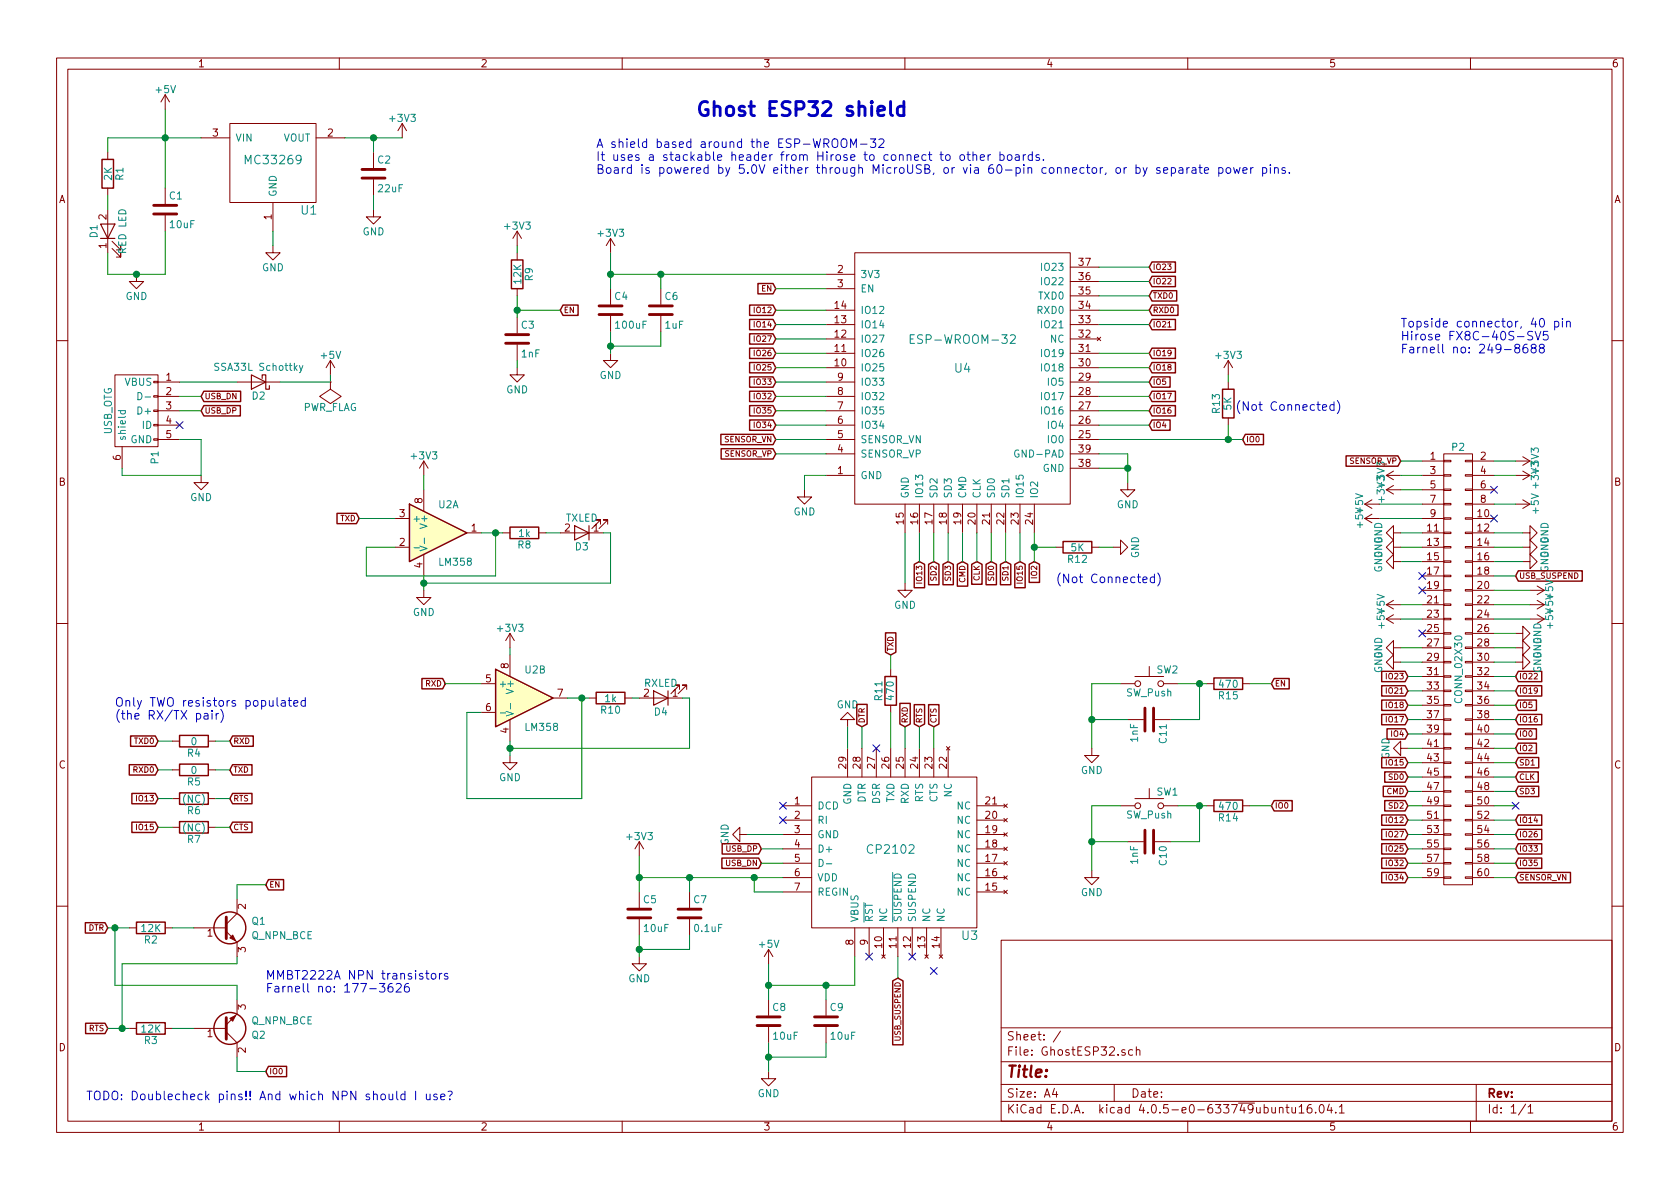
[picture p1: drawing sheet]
EESchema Schematic File Version 2
LIBS:power
LIBS:device
LIBS:transistors
LIBS:conn
LIBS:linear
LIBS:regul
LIBS:74xx
LIBS:cmos4000
LIBS:adc-dac
LIBS:memory
LIBS:xilinx
LIBS:microcontrollers
LIBS:dsp
LIBS:microchip
LIBS:analog_switches
LIBS:motorola
LIBS:texas
LIBS:intel
LIBS:audio
LIBS:interface
LIBS:digital-audio
LIBS:philips
LIBS:display
LIBS:cypress
LIBS:siliconi
LIBS:opto
LIBS:atmel
LIBS:contrib
LIBS:valves
LIBS:NorBot
LIBS:switches
LIBS:GhostESP32-cache
EELAYER 25 0
EELAYER END
$Descr A4 11693 8268
encoding utf-8
Sheet 1 1
Title ""
Date ""
Rev ""
Comp ""
Comment1 ""
Comment2 ""
Comment3 ""
Comment4 ""
$EndDescr
Text Notes 4850 800  0    98   ~ 20
Ghost ESP32 shield
$Comp
L ESP-WROOM-32 U4
U 1 1
P 6700 2550
F 0 "U4" H 6700 2550 60  0000 C CNN
F 1 "ESP-WROOM-32" H 6700 2750 60  0000 C CNN
F 2 "NorBotKiCadFootprints:ESP32-WROOM" H 6500 2700 60  0001 C CNN
F 3 "" H 6500 2700 60  0001 C CNN
	1    6700 2550
	1    0    0    -1  
$EndComp
Text Notes 4150 1200 0    60   ~ 0
A shield based around the ESP-WROOM-32\nIt uses a stackable header from Hirose to connect to other boards.\nBoard is powered by 5.0V either through MicroUSB, or via 60-pin connector, or by separate power pins.
$Comp
L USB_OTG P1
U 1 1
P 950 2850
F 0 "P1" H 1275 2725 50  0000 C CNN
F 1 "USB_OTG" H 950 3050 50  0000 C CNN
F 2 "Connectors:USB_Micro-B" V 900 2750 50  0001 C CNN
F 3 "" V 900 2750 50  0000 C CNN
	1    950  2850
	0    -1   1    0   
$EndComp
$Comp
L LED D4
U 1 1
P 4600 4850
F 0 "D4" H 4600 4950 50  0000 C CNN
F 1 "RXLED" H 4600 4750 50  0000 C CNN
F 2 "LEDs:LED_0603" H 4600 4850 50  0001 C CNN
F 3 "" H 4600 4850 50  0000 C CNN
	1    4600 4850
	-1   0    0    1   
$EndComp
$Comp
L LED D3
U 1 1
P 4050 3700
F 0 "D3" H 4050 3800 50  0000 C CNN
F 1 "TXLED" H 4050 3600 50  0000 C CNN
F 2 "LEDs:LED_0603" H 4050 3700 50  0001 C CNN
F 3 "" H 4050 3700 50  0000 C CNN
	1    4050 3700
	-1   0    0    1   
$EndComp
$Comp
L CP2102 U3
U 1 1
P 6200 5900
F 0 "U3" H 6750 5300 60  0000 C CNN
F 1 "CP2102" H 6200 5900 60  0000 C CNN
F 2 "Housings_DFN_QFN:QFN-28-1EP_5x5mm_Pitch0.5mm" H 6250 5900 60  0001 C CNN
F 3 "" H 6250 5900 60  0001 C CNN
	1    6200 5900
	1    0    0    -1  
$EndComp
$Comp
L SW_Push SW1
U 1 1
P 8000 5600
F 0 "SW1" H 8050 5700 50  0000 L CNN
F 1 "SW_Push" H 8000 5540 50  0000 C CNN
F 2 "Buttons_Switches_SMD:SW_SPST_EVQP2" H 8000 5800 50  0001 C CNN
F 3 "" H 8000 5800 50  0000 C CNN
	1    8000 5600
	1    0    0    -1  
$EndComp
$Comp
L +5V #PWR01
U 1 1
P 9750 4300
F 0 "#PWR01" H 9750 4150 50  0001 C CNN
F 1 "+5V" H 9750 4440 50  0000 C CNN
F 2 "" H 9750 4300 50  0000 C CNN
F 3 "" H 9750 4300 50  0000 C CNN
	1    9750 4300
	0    -1   1    0   
$EndComp
Text Notes 9750 2450 0    60   ~ 0
Topside connector, 40 pin\nHirose FX8C-40S-SV5\nFarnell no: 249-8688
$Comp
L +3V3 #PWR02
U 1 1
P 9750 3300
F 0 "#PWR02" H 9750 3150 50  0001 C CNN
F 1 "+3V3" H 9750 3440 50  0000 C CNN
F 2 "" H 9750 3300 50  0000 C CNN
F 3 "" H 9750 3300 50  0000 C CNN
	1    9750 3300
	0    -1   -1   0   
$EndComp
$Comp
L +3V3 #PWR03
U 1 1
P 10550 3200
F 0 "#PWR03" H 10550 3050 50  0001 C CNN
F 1 "+3V3" H 10550 3340 50  0000 C CNN
F 2 "" H 10550 3200 50  0000 C CNN
F 3 "" H 10550 3200 50  0000 C CNN
	1    10550 3200
	0    1    1    0   
$EndComp
$Comp
L +5V #PWR04
U 1 1
P 10650 4300
F 0 "#PWR04" H 10650 4150 50  0001 C CNN
F 1 "+5V" H 10650 4440 50  0000 C CNN
F 2 "" H 10650 4300 50  0000 C CNN
F 3 "" H 10650 4300 50  0000 C CNN
	1    10650 4300
	0    1    1    0   
$EndComp
$Comp
L GND #PWR05
U 1 1
P 9750 4500
F 0 "#PWR05" H 9750 4250 50  0001 C CNN
F 1 "GND" H 9750 4350 50  0000 C CNN
F 2 "" H 9750 4500 50  0000 C CNN
F 3 "" H 9750 4500 50  0000 C CNN
	1    9750 4500
	0    1    1    0   
$EndComp
$Comp
L GND #PWR06
U 1 1
P 9800 5200
F 0 "#PWR06" H 9800 4950 50  0001 C CNN
F 1 "GND" H 9800 5050 50  0000 C CNN
F 2 "" H 9800 5200 50  0000 C CNN
F 3 "" H 9800 5200 50  0000 C CNN
	1    9800 5200
	0    1    1    0   
$EndComp
$Comp
L GND #PWR07
U 1 1
P 10550 4400
F 0 "#PWR07" H 10550 4150 50  0001 C CNN
F 1 "GND" H 10550 4250 50  0000 C CNN
F 2 "" H 10550 4400 50  0000 C CNN
F 3 "" H 10550 4400 50  0000 C CNN
	1    10550 4400
	0    -1   -1   0   
$EndComp
$Comp
L GND #PWR08
U 1 1
P 9750 4600
F 0 "#PWR08" H 9750 4350 50  0001 C CNN
F 1 "GND" H 9750 4450 50  0000 C CNN
F 2 "" H 9750 4600 50  0000 C CNN
F 3 "" H 9750 4600 50  0000 C CNN
	1    9750 4600
	0    1    1    0   
$EndComp
$Comp
L GND #PWR09
U 1 1
P 10600 3800
F 0 "#PWR09" H 10600 3550 50  0001 C CNN
F 1 "GND" H 10600 3650 50  0000 C CNN
F 2 "" H 10600 3800 50  0000 C CNN
F 3 "" H 10600 3800 50  0000 C CNN
	1    10600 3800
	0    -1   -1   0   
$EndComp
$Comp
L GND #PWR010
U 1 1
P 9750 3800
F 0 "#PWR010" H 9750 3550 50  0001 C CNN
F 1 "GND" H 9750 3650 50  0000 C CNN
F 2 "" H 9750 3800 50  0000 C CNN
F 3 "" H 9750 3800 50  0000 C CNN
	1    9750 3800
	0    1    1    0   
$EndComp
Text GLabel 8000 1850 2    39   Input ~ 0
IO23
Text GLabel 9800 4700 0    39   Input ~ 0
IO23
$Comp
L GND #PWR011
U 1 1
P 5600 3400
F 0 "#PWR011" H 5600 3150 50  0001 C CNN
F 1 "GND" H 5600 3250 50  0000 C CNN
F 2 "" H 5600 3400 50  0000 C CNN
F 3 "" H 5600 3400 50  0000 C CNN
	1    5600 3400
	1    0    0    -1  
$EndComp
Text GLabel 8000 1950 2    39   Input ~ 0
IO22
Text GLabel 8000 2050 2    39   Input ~ 0
TXD0
Text GLabel 8000 2150 2    39   Input ~ 0
RXD0
Text GLabel 8000 2250 2    39   Input ~ 0
IO21
Text GLabel 8000 2450 2    39   Input ~ 0
IO19
Text GLabel 8000 2550 2    39   Input ~ 0
IO18
Text GLabel 8000 2650 2    39   Input ~ 0
IO5
Text GLabel 8000 2750 2    39   Input ~ 0
IO17
Text GLabel 8000 2850 2    39   Input ~ 0
IO16
Text GLabel 8000 2950 2    39   Input ~ 0
IO4
Text GLabel 8650 3050 2    39   Input ~ 0
IO0
$Comp
L GND #PWR012
U 1 1
P 7850 3350
F 0 "#PWR012" H 7850 3100 50  0001 C CNN
F 1 "GND" H 7850 3200 50  0000 C CNN
F 2 "" H 7850 3350 50  0000 C CNN
F 3 "" H 7850 3350 50  0000 C CNN
	1    7850 3350
	1    0    0    -1  
$EndComp
Text GLabel 5400 2150 0    39   Input ~ 0
IO12
Text GLabel 5400 2250 0    39   Input ~ 0
IO14
Text GLabel 5400 2350 0    39   Input ~ 0
IO27
Text GLabel 5400 2450 0    39   Input ~ 0
IO26
Text GLabel 5400 2550 0    39   Input ~ 0
IO25
Text GLabel 5400 2650 0    39   Input ~ 0
IO33
Text GLabel 5400 2750 0    39   Input ~ 0
IO32
Text GLabel 5400 2850 0    39   Input ~ 0
IO35
Text GLabel 5400 2950 0    39   Input ~ 0
IO34
Text GLabel 5400 3050 0    39   Input ~ 0
SENSOR_VN
Text GLabel 5400 3150 0    39   Input ~ 0
SENSOR_VP
Text GLabel 6400 3900 3    39   Input ~ 0
IO13
Text GLabel 6500 3900 3    39   Input ~ 0
SD2
Text GLabel 6600 3900 3    39   Input ~ 0
SD3
Text GLabel 6700 3900 3    39   Input ~ 0
CMD
Text GLabel 6800 3900 3    39   Input ~ 0
CLK
Text GLabel 6900 3900 3    39   Input ~ 0
SD0
Text GLabel 7000 3900 3    39   Input ~ 0
SD1
Text GLabel 7100 3900 3    39   Input ~ 0
IO15
Text GLabel 7200 3900 3    39   Input ~ 0
IO2
$Comp
L GND #PWR013
U 1 1
P 6300 4050
F 0 "#PWR013" H 6300 3800 50  0001 C CNN
F 1 "GND" H 6300 3900 50  0000 C CNN
F 2 "" H 6300 4050 50  0000 C CNN
F 3 "" H 6300 4050 50  0000 C CNN
	1    6300 4050
	1    0    0    -1  
$EndComp
$Comp
L R R12
U 1 1
P 7500 3800
F 0 "R12" V 7580 3800 50  0000 C CNN
F 1 "5K" V 7500 3800 50  0000 C CNN
F 2 "Resistors_SMD:R_0603" V 7430 3800 50  0001 C CNN
F 3 "" H 7500 3800 50  0000 C CNN
	1    7500 3800
	0    1    1    0   
$EndComp
$Comp
L GND #PWR014
U 1 1
P 7750 3800
F 0 "#PWR014" H 7750 3550 50  0001 C CNN
F 1 "GND" H 7750 3650 50  0000 C CNN
F 2 "" H 7750 3800 50  0000 C CNN
F 3 "" H 7750 3800 50  0000 C CNN
	1    7750 3800
	0    -1   -1   0   
$EndComp
$Comp
L R R13
U 1 1
P 8550 2800
F 0 "R13" V 8630 2800 50  0000 C CNN
F 1 "5K" V 8550 2800 50  0000 C CNN
F 2 "Resistors_SMD:R_0603" V 8480 2800 50  0001 C CNN
F 3 "" H 8550 2800 50  0000 C CNN
	1    8550 2800
	-1   0    0    1   
$EndComp
$Comp
L +3V3 #PWR015
U 1 1
P 8550 2600
F 0 "#PWR015" H 8550 2450 50  0001 C CNN
F 1 "+3V3" H 8550 2740 50  0000 C CNN
F 2 "" H 8550 2600 50  0000 C CNN
F 3 "" H 8550 2600 50  0000 C CNN
	1    8550 2600
	1    0    0    -1  
$EndComp
$Comp
L C C6
U 1 1
P 4600 2150
F 0 "C6" H 4625 2250 50  0000 L CNN
F 1 "1uF" H 4625 2050 50  0000 L CNN
F 2 "Capacitors_SMD:C_0603" H 4638 2000 50  0001 C CNN
F 3 "" H 4600 2150 50  0000 C CNN
	1    4600 2150
	1    0    0    -1  
$EndComp
$Comp
L C C4
U 1 1
P 4250 2150
F 0 "C4" H 4275 2250 50  0000 L CNN
F 1 "100uF" H 4275 2050 50  0000 L CNN
F 2 "Capacitors_SMD:C_0603" H 4288 2000 50  0001 C CNN
F 3 "" H 4250 2150 50  0000 C CNN
	1    4250 2150
	1    0    0    -1  
$EndComp
$Comp
L GND #PWR016
U 1 1
P 4250 2450
F 0 "#PWR016" H 4250 2200 50  0001 C CNN
F 1 "GND" H 4250 2300 50  0000 C CNN
F 2 "" H 4250 2450 50  0000 C CNN
F 3 "" H 4250 2450 50  0000 C CNN
	1    4250 2450
	1    0    0    -1  
$EndComp
$Comp
L +3V3 #PWR017
U 1 1
P 4250 1750
F 0 "#PWR017" H 4250 1600 50  0001 C CNN
F 1 "+3V3" H 4250 1890 50  0000 C CNN
F 2 "" H 4250 1750 50  0000 C CNN
F 3 "" H 4250 1750 50  0000 C CNN
	1    4250 1750
	1    0    0    -1  
$EndComp
Text GLabel 5400 2000 0    39   Input ~ 0
EN
Text GLabel 3900 2150 2    39   Input ~ 0
EN
$Comp
L R R9
U 1 1
P 3600 1900
F 0 "R9" V 3680 1900 50  0000 C CNN
F 1 "12K" V 3600 1900 50  0000 C CNN
F 2 "Resistors_SMD:R_0603" V 3530 1900 50  0001 C CNN
F 3 "" H 3600 1900 50  0000 C CNN
	1    3600 1900
	1    0    0    -1  
$EndComp
$Comp
L C C3
U 1 1
P 3600 2350
F 0 "C3" H 3625 2450 50  0000 L CNN
F 1 "1nF" H 3625 2250 50  0000 L CNN
F 2 "Capacitors_SMD:C_0603" H 3638 2200 50  0001 C CNN
F 3 "" H 3600 2350 50  0000 C CNN
	1    3600 2350
	1    0    0    -1  
$EndComp
$Comp
L +3V3 #PWR018
U 1 1
P 3600 1700
F 0 "#PWR018" H 3600 1550 50  0001 C CNN
F 1 "+3V3" H 3600 1840 50  0000 C CNN
F 2 "" H 3600 1700 50  0000 C CNN
F 3 "" H 3600 1700 50  0000 C CNN
	1    3600 1700
	1    0    0    -1  
$EndComp
$Comp
L GND #PWR019
U 1 1
P 3600 2550
F 0 "#PWR019" H 3600 2300 50  0001 C CNN
F 1 "GND" H 3600 2400 50  0000 C CNN
F 2 "" H 3600 2550 50  0000 C CNN
F 3 "" H 3600 2550 50  0000 C CNN
	1    3600 2550
	1    0    0    -1  
$EndComp
$Comp
L R R14
U 1 1
P 8550 5600
F 0 "R14" V 8630 5600 50  0000 C CNN
F 1 "470" V 8550 5600 50  0000 C CNN
F 2 "Resistors_SMD:R_0603" V 8480 5600 50  0001 C CNN
F 3 "" H 8550 5600 50  0000 C CNN
	1    8550 5600
	0    1    1    0   
$EndComp
Text GLabel 8850 5600 2    39   Input ~ 0
IO0
$Comp
L GND #PWR020
U 1 1
P 7600 6050
F 0 "#PWR020" H 7600 5800 50  0001 C CNN
F 1 "GND" H 7600 5900 50  0000 C CNN
F 2 "" H 7600 6050 50  0000 C CNN
F 3 "" H 7600 6050 50  0000 C CNN
	1    7600 6050
	1    0    0    -1  
$EndComp
$Comp
L C C10
U 1 1
P 8000 5850
F 0 "C10" H 8025 5950 50  0000 L CNN
F 1 "1nF" H 8025 5750 50  0000 L CNN
F 2 "Capacitors_SMD:C_0603" H 8038 5700 50  0001 C CNN
F 3 "" H 8000 5850 50  0000 C CNN
	1    8000 5850
	0    1    1    0   
$EndComp
$Comp
L SW_Push SW2
U 1 1
P 8000 4750
F 0 "SW2" H 8050 4850 50  0000 L CNN
F 1 "SW_Push" H 8000 4690 50  0000 C CNN
F 2 "Buttons_Switches_SMD:SW_SPST_EVQP2" H 8000 4950 50  0001 C CNN
F 3 "" H 8000 4950 50  0000 C CNN
	1    8000 4750
	1    0    0    -1  
$EndComp
$Comp
L R R15
U 1 1
P 8550 4750
F 0 "R15" V 8630 4750 50  0000 C CNN
F 1 "470" V 8550 4750 50  0000 C CNN
F 2 "Resistors_SMD:R_0603" V 8480 4750 50  0001 C CNN
F 3 "" H 8550 4750 50  0000 C CNN
	1    8550 4750
	0    1    1    0   
$EndComp
$Comp
L GND #PWR021
U 1 1
P 7600 5200
F 0 "#PWR021" H 7600 4950 50  0001 C CNN
F 1 "GND" H 7600 5050 50  0000 C CNN
F 2 "" H 7600 5200 50  0000 C CNN
F 3 "" H 7600 5200 50  0000 C CNN
	1    7600 5200
	1    0    0    -1  
$EndComp
$Comp
L C C11
U 1 1
P 8000 5000
F 0 "C11" H 8025 5100 50  0000 L CNN
F 1 "1nF" H 8025 4900 50  0000 L CNN
F 2 "Capacitors_SMD:C_0603" H 8038 4850 50  0001 C CNN
F 3 "" H 8000 5000 50  0000 C CNN
	1    8000 5000
	0    1    1    0   
$EndComp
Text GLabel 8850 4750 2    39   Input ~ 0
EN
$Comp
L GND #PWR022
U 1 1
P 5900 5050
F 0 "#PWR022" H 5900 4800 50  0001 C CNN
F 1 "GND" H 5900 4900 50  0000 C CNN
F 2 "" H 5900 5050 50  0000 C CNN
F 3 "" H 5900 5050 50  0000 C CNN
	1    5900 5050
	-1   0    0    1   
$EndComp
Text GLabel 6000 5050 1    39   Input ~ 0
DTR
$Comp
L R R11
U 1 1
P 6200 4800
F 0 "R11" V 6280 4800 50  0000 C CNN
F 1 "470" V 6200 4800 50  0000 C CNN
F 2 "Resistors_SMD:R_0603" V 6130 4800 50  0001 C CNN
F 3 "" H 6200 4800 50  0000 C CNN
	1    6200 4800
	-1   0    0    1   
$EndComp
Text GLabel 6200 4550 1    39   Input ~ 0
TXD
Text GLabel 6300 5050 1    39   Input ~ 0
RXD
Text GLabel 6400 5050 1    39   Input ~ 0
RTS
Text GLabel 6500 5050 1    39   Input ~ 0
CTS
$Comp
L GND #PWR023
U 1 1
P 5200 5800
F 0 "#PWR023" H 5200 5550 50  0001 C CNN
F 1 "GND" H 5200 5650 50  0000 C CNN
F 2 "" H 5200 5800 50  0000 C CNN
F 3 "" H 5200 5800 50  0000 C CNN
	1    5200 5800
	0    1    1    0   
$EndComp
Text GLabel 5300 5900 0    39   Input ~ 0
USB_DP
Text GLabel 5300 6000 0    39   Input ~ 0
USB_DN
$Comp
L C C7
U 1 1
P 4800 6350
F 0 "C7" H 4825 6450 50  0000 L CNN
F 1 "0.1uF" H 4825 6250 50  0000 L CNN
F 2 "Capacitors_SMD:C_0603" H 4838 6200 50  0001 C CNN
F 3 "" H 4800 6350 50  0000 C CNN
	1    4800 6350
	1    0    0    -1  
$EndComp
$Comp
L C C5
U 1 1
P 4450 6350
F 0 "C5" H 4475 6450 50  0000 L CNN
F 1 "10uF" H 4475 6250 50  0000 L CNN
F 2 "Capacitors_SMD:C_0603" H 4488 6200 50  0001 C CNN
F 3 "" H 4450 6350 50  0000 C CNN
	1    4450 6350
	1    0    0    -1  
$EndComp
$Comp
L GND #PWR024
U 1 1
P 4450 6650
F 0 "#PWR024" H 4450 6400 50  0001 C CNN
F 1 "GND" H 4450 6500 50  0000 C CNN
F 2 "" H 4450 6650 50  0000 C CNN
F 3 "" H 4450 6650 50  0000 C CNN
	1    4450 6650
	1    0    0    -1  
$EndComp
$Comp
L +3V3 #PWR025
U 1 1
P 4450 5950
F 0 "#PWR025" H 4450 5800 50  0001 C CNN
F 1 "+3V3" H 4450 6090 50  0000 C CNN
F 2 "" H 4450 5950 50  0000 C CNN
F 3 "" H 4450 5950 50  0000 C CNN
	1    4450 5950
	1    0    0    -1  
$EndComp
Wire Wire Line
	8000 1850 7650 1850
Wire Wire Line
	5750 3300 5600 3300
Wire Wire Line
	5600 3300 5600 3400
Wire Wire Line
	8000 1950 7650 1950
Wire Wire Line
	8000 2050 7650 2050
Wire Wire Line
	8000 2150 7650 2150
Wire Wire Line
	8000 2250 7650 2250
Wire Wire Line
	8000 2450 7650 2450
Wire Wire Line
	8000 2550 7650 2550
Wire Wire Line
	8000 2650 7650 2650
Wire Wire Line
	8000 2750 7650 2750
Wire Wire Line
	8000 2850 7650 2850
Wire Wire Line
	8000 2950 7650 2950
Wire Wire Line
	7650 3050 8650 3050
Wire Wire Line
	7850 3150 7850 3350
Wire Wire Line
	7850 3250 7650 3250
Wire Wire Line
	7650 3150 7850 3150
Connection ~ 7850 3250
Wire Wire Line
	5750 3150 5400 3150
Wire Wire Line
	5400 3050 5750 3050
Wire Wire Line
	5750 2950 5400 2950
Wire Wire Line
	5400 2850 5750 2850
Wire Wire Line
	5750 2750 5400 2750
Wire Wire Line
	5400 2650 5750 2650
Wire Wire Line
	5750 2550 5400 2550
Wire Wire Line
	5400 2450 5750 2450
Wire Wire Line
	5750 2350 5400 2350
Wire Wire Line
	5400 2250 5750 2250
Wire Wire Line
	5750 2150 5400 2150
Wire Wire Line
	6300 4050 6300 3700
Wire Wire Line
	6400 3700 6400 3900
Wire Wire Line
	6500 3900 6500 3700
Wire Wire Line
	6600 3700 6600 3900
Wire Wire Line
	6700 3900 6700 3700
Wire Wire Line
	6800 3700 6800 3900
Wire Wire Line
	6900 3900 6900 3700
Wire Wire Line
	7000 3700 7000 3900
Wire Wire Line
	7100 3900 7100 3700
Wire Wire Line
	7200 3700 7200 3900
Wire Wire Line
	7350 3800 7200 3800
Connection ~ 7200 3800
Wire Wire Line
	7750 3800 7650 3800
Wire Wire Line
	8550 2600 8550 2650
Wire Wire Line
	8550 2950 8550 3050
Connection ~ 8550 3050
Wire Wire Line
	4250 1900 5750 1900
Wire Wire Line
	4250 1750 4250 2000
Connection ~ 4250 1900
Wire Wire Line
	4600 2000 4600 1900
Connection ~ 4600 1900
Wire Wire Line
	4600 2300 4600 2400
Wire Wire Line
	4600 2400 4250 2400
Wire Wire Line
	4250 2300 4250 2450
Connection ~ 4250 2400
Wire Wire Line
	5750 2000 5400 2000
Wire Wire Line
	3900 2150 3600 2150
Wire Wire Line
	3600 2050 3600 2200
Connection ~ 3600 2150
Wire Wire Line
	3600 2550 3600 2500
Wire Wire Line
	3600 1750 3600 1700
Wire Wire Line
	8850 5600 8700 5600
Wire Wire Line
	8200 5600 8400 5600
Wire Wire Line
	7800 5600 7600 5600
Wire Wire Line
	7600 5600 7600 6050
Wire Wire Line
	7850 5850 7600 5850
Connection ~ 7600 5850
Wire Wire Line
	8150 5850 8350 5850
Wire Wire Line
	8350 5850 8350 5600
Connection ~ 8350 5600
Wire Wire Line
	8850 4750 8700 4750
Wire Wire Line
	8200 4750 8400 4750
Wire Wire Line
	7800 4750 7600 4750
Wire Wire Line
	7600 4750 7600 5200
Wire Wire Line
	7850 5000 7600 5000
Connection ~ 7600 5000
Wire Wire Line
	8150 5000 8350 5000
Wire Wire Line
	8350 5000 8350 4750
Connection ~ 8350 4750
Wire Wire Line
	5900 5200 5900 5050
Wire Wire Line
	6000 5050 6000 5200
Wire Wire Line
	6200 5200 6200 4950
Wire Wire Line
	6200 4650 6200 4550
Wire Wire Line
	6300 5050 6300 5200
Wire Wire Line
	6400 5200 6400 5050
Wire Wire Line
	6500 5050 6500 5200
Wire Wire Line
	5200 5800 5450 5800
Wire Wire Line
	5450 5900 5300 5900
Wire Wire Line
	5300 6000 5450 6000
Wire Wire Line
	4450 5950 4450 6200
Wire Wire Line
	4800 6200 4800 6100
Wire Wire Line
	4800 6500 4800 6600
Wire Wire Line
	4800 6600 4450 6600
Wire Wire Line
	4450 6500 4450 6650
Connection ~ 4450 6600
Wire Wire Line
	4450 6100 5450 6100
Connection ~ 4450 6100
Connection ~ 4800 6100
Wire Wire Line
	5450 6200 5250 6200
Wire Wire Line
	5250 6200 5250 6100
Connection ~ 5250 6100
$Comp
L C C8
U 1 1
P 5350 7100
F 0 "C8" H 5375 7200 50  0000 L CNN
F 1 "10uF" H 5375 7000 50  0000 L CNN
F 2 "Capacitors_SMD:C_0603" H 5388 6950 50  0001 C CNN
F 3 "" H 5350 7100 50  0000 C CNN
	1    5350 7100
	1    0    0    -1  
$EndComp
$Comp
L C C9
U 1 1
P 5750 7100
F 0 "C9" H 5775 7200 50  0000 L CNN
F 1 "10uF" H 5775 7000 50  0000 L CNN
F 2 "Capacitors_SMD:C_0603" H 5788 6950 50  0001 C CNN
F 3 "" H 5750 7100 50  0000 C CNN
	1    5750 7100
	1    0    0    -1  
$EndComp
$Comp
L GND #PWR026
U 1 1
P 5350 7450
F 0 "#PWR026" H 5350 7200 50  0001 C CNN
F 1 "GND" H 5350 7300 50  0000 C CNN
F 2 "" H 5350 7450 50  0000 C CNN
F 3 "" H 5350 7450 50  0000 C CNN
	1    5350 7450
	1    0    0    -1  
$EndComp
Wire Wire Line
	5950 6850 5950 6650
Wire Wire Line
	5350 6850 5950 6850
Wire Wire Line
	5350 6700 5350 6950
Connection ~ 5350 6850
Wire Wire Line
	5750 6850 5750 6950
Connection ~ 5750 6850
Wire Wire Line
	5750 7250 5750 7350
Wire Wire Line
	5750 7350 5350 7350
Wire Wire Line
	5350 7250 5350 7450
Connection ~ 5350 7350
NoConn ~ 6050 6650
NoConn ~ 6350 6650
$Comp
L Q_NPN_BCE Q1
U 1 1
P 1550 6450
F 0 "Q1" H 1750 6500 50  0000 L CNN
F 1 "Q_NPN_BCE" H 1750 6400 50  0000 L CNN
F 2 "TO_SOT_Packages_SMD:SOT-23" H 1750 6550 50  0001 C CNN
F 3 "" H 1550 6450 50  0000 C CNN
	1    1550 6450
	1    0    0    -1  
$EndComp
$Comp
L Q_NPN_BCE Q2
U 1 1
P 1550 7150
F 0 "Q2" H 1750 7200 50  0000 L CNN
F 1 "Q_NPN_BCE" H 1750 7100 50  0000 L CNN
F 2 "TO_SOT_Packages_SMD:SOT-23" H 1750 7250 50  0001 C CNN
F 3 "" H 1550 7150 50  0000 C CNN
	1    1550 7150
	1    0    0    1   
$EndComp
Text GLabel 750  6450 0    39   Input ~ 0
DTR
Text GLabel 750  7150 0    39   Input ~ 0
RTS
$Comp
L R R2
U 1 1
P 1050 6450
F 0 "R2" V 1130 6450 50  0000 C CNN
F 1 "12K" V 1050 6450 50  0000 C CNN
F 2 "Resistors_SMD:R_0603" V 980 6450 50  0001 C CNN
F 3 "" H 1050 6450 50  0000 C CNN
	1    1050 6450
	0    1    1    0   
$EndComp
$Comp
L R R3
U 1 1
P 1050 7150
F 0 "R3" V 1130 7150 50  0000 C CNN
F 1 "12K" V 1050 7150 50  0000 C CNN
F 2 "Resistors_SMD:R_0603" V 980 7150 50  0001 C CNN
F 3 "" H 1050 7150 50  0000 C CNN
	1    1050 7150
	0    1    1    0   
$EndComp
Text GLabel 1850 7450 2    39   Input ~ 0
IO0
Text GLabel 1850 6150 2    39   Input ~ 0
EN
Wire Wire Line
	1850 7450 1650 7450
Wire Wire Line
	1650 7450 1650 7350
Wire Wire Line
	1350 7150 1200 7150
Wire Wire Line
	750  7150 900  7150
Wire Wire Line
	1650 6650 1650 6700
Wire Wire Line
	1650 6700 850  6700
Wire Wire Line
	850  6700 850  7150
Connection ~ 850  7150
Wire Wire Line
	1650 6950 1650 6850
Wire Wire Line
	1650 6850 800  6850
Wire Wire Line
	800  6850 800  6450
Wire Wire Line
	750  6450 900  6450
Connection ~ 800  6450
Wire Wire Line
	1200 6450 1350 6450
Wire Wire Line
	1650 6250 1650 6150
Wire Wire Line
	1650 6150 1850 6150
Text Notes 600  7650 0    60   ~ 0
TODO: Doublecheck pins!! And which NPN should I use?
$Comp
L R R7
U 1 1
P 1350 5750
F 0 "R7" V 1430 5750 50  0000 C CNN
F 1 "(NC)" V 1350 5750 50  0000 C CNN
F 2 "Resistors_SMD:R_0603" V 1280 5750 50  0001 C CNN
F 3 "" H 1350 5750 50  0000 C CNN
	1    1350 5750
	0    1    1    0   
$EndComp
$Comp
L R R6
U 1 1
P 1350 5550
F 0 "R6" V 1430 5550 50  0000 C CNN
F 1 "(NC)" V 1350 5550 50  0000 C CNN
F 2 "Resistors_SMD:R_0603" V 1280 5550 50  0001 C CNN
F 3 "" H 1350 5550 50  0000 C CNN
	1    1350 5550
	0    1    1    0   
$EndComp
$Comp
L R R5
U 1 1
P 1350 5350
F 0 "R5" V 1430 5350 50  0000 C CNN
F 1 "0" V 1350 5350 50  0000 C CNN
F 2 "Resistors_SMD:R_0603" V 1280 5350 50  0001 C CNN
F 3 "" H 1350 5350 50  0000 C CNN
	1    1350 5350
	0    1    1    0   
$EndComp
$Comp
L R R4
U 1 1
P 1350 5150
F 0 "R4" V 1430 5150 50  0000 C CNN
F 1 "0" V 1350 5150 50  0000 C CNN
F 2 "Resistors_SMD:R_0603" V 1280 5150 50  0001 C CNN
F 3 "" H 1350 5150 50  0000 C CNN
	1    1350 5150
	0    1    1    0   
$EndComp
Text GLabel 1600 5150 2    39   Input ~ 0
RXD
Text GLabel 1600 5350 2    39   Input ~ 0
TXD
Text GLabel 1600 5550 2    39   Input ~ 0
RTS
Text GLabel 1600 5750 2    39   Input ~ 0
CTS
Text GLabel 1100 5150 0    39   Input ~ 0
TXD0
Text GLabel 1100 5350 0    39   Input ~ 0
RXD0
Text GLabel 1100 5550 0    39   Input ~ 0
IO13
Text GLabel 1100 5750 0    39   Input ~ 0
IO15
Wire Wire Line
	1600 5150 1500 5150
Wire Wire Line
	1500 5350 1600 5350
Wire Wire Line
	1600 5550 1500 5550
Wire Wire Line
	1500 5750 1600 5750
Wire Wire Line
	1200 5750 1100 5750
Wire Wire Line
	1100 5550 1200 5550
Wire Wire Line
	1200 5350 1100 5350
Wire Wire Line
	1100 5150 1200 5150
Text Notes 800  5000 0    60   ~ 0
Only TWO resistors populated\n(the RX/TX pair)
$Comp
L GND #PWR027
U 1 1
P 1400 3300
F 0 "#PWR027" H 1400 3050 50  0001 C CNN
F 1 "GND" H 1400 3150 50  0000 C CNN
F 2 "" H 1400 3300 50  0000 C CNN
F 3 "" H 1400 3300 50  0000 C CNN
	1    1400 3300
	1    0    0    -1  
$EndComp
Wire Wire Line
	1400 3300 850  3300
Wire Wire Line
	850  3300 850  3250
Wire Wire Line
	1250 3050 1400 3050
Wire Wire Line
	1400 3050 1400 3300
$Comp
L D_Schottky D2
U 1 1
P 1800 2650
F 0 "D2" H 1800 2750 50  0000 C CNN
F 1 "SSA33L Schottky" H 1800 2550 50  0000 C CNN
F 2 "Diodes_SMD:D_SMA_Standard" H 1800 2650 50  0001 C CNN
F 3 "" H 1800 2650 50  0000 C CNN
	1    1800 2650
	-1   0    0    1   
$EndComp
Wire Wire Line
	1650 2650 1250 2650
Wire Wire Line
	1950 2650 2300 2650
Text GLabel 1400 2850 2    39   Input ~ 0
USB_DP
Text GLabel 1400 2750 2    39   Input ~ 0
USB_DN
NoConn ~ 1250 2950
Wire Wire Line
	1400 2850 1250 2850
Wire Wire Line
	1250 2750 1400 2750
$Comp
L LED D1
U 1 1
P 750 1600
F 0 "D1" H 750 1700 50  0000 C CNN
F 1 "RED LED" H 750 1500 50  0000 C CNN
F 2 "LEDs:LED_0603" H 750 1600 50  0001 C CNN
F 3 "" H 750 1600 50  0000 C CNN
	1    750  1600
	0    -1   -1   0   
$EndComp
$Comp
L R R1
U 1 1
P 750 1200
F 0 "R1" V 830 1200 50  0000 C CNN
F 1 "2K" V 750 1200 50  0000 C CNN
F 2 "Resistors_SMD:R_0603" V 680 1200 50  0001 C CNN
F 3 "" H 750 1200 50  0000 C CNN
	1    750  1200
	1    0    0    -1  
$EndComp
$Comp
L C C1
U 1 1
P 1150 1450
F 0 "C1" H 1175 1550 50  0000 L CNN
F 1 "10uF" H 1175 1350 50  0000 L CNN
F 2 "Capacitors_SMD:C_0603" H 1188 1300 50  0001 C CNN
F 3 "" H 1150 1450 50  0000 C CNN
	1    1150 1450
	1    0    0    -1  
$EndComp
$Comp
L MC33269 U1
U 1 1
P 1900 1200
F 0 "U1" H 2150 950 60  0000 C CNN
F 1 "MC33269" H 1900 1300 60  0000 C CNN
F 2 "TO_SOT_Packages_SMD:TO-252-2Lead" H 1900 1200 60  0001 C CNN
F 3 "" H 1900 1200 60  0001 C CNN
	1    1900 1200
	1    0    0    -1  
$EndComp
Wire Wire Line
	750  950  1400 950 
$Comp
L GND #PWR028
U 1 1
P 950 1900
F 0 "#PWR028" H 950 1650 50  0001 C CNN
F 1 "GND" H 950 1750 50  0000 C CNN
F 2 "" H 950 1900 50  0000 C CNN
F 3 "" H 950 1900 50  0000 C CNN
	1    950  1900
	1    0    0    -1  
$EndComp
Wire Wire Line
	750  1050 750  950 
Wire Wire Line
	750  1450 750  1350
Wire Wire Line
	1150 750  1150 1300
Connection ~ 1150 950 
Wire Wire Line
	750  1750 750  1900
Wire Wire Line
	750  1900 1150 1900
Wire Wire Line
	1150 1900 1150 1600
Connection ~ 950  1900
$Comp
L GND #PWR029
U 1 1
P 1900 1700
F 0 "#PWR029" H 1900 1450 50  0001 C CNN
F 1 "GND" H 1900 1550 50  0000 C CNN
F 2 "" H 1900 1700 50  0000 C CNN
F 3 "" H 1900 1700 50  0000 C CNN
	1    1900 1700
	1    0    0    -1  
$EndComp
Wire Wire Line
	1900 1600 1900 1700
$Comp
L +3V3 #PWR030
U 1 1
P 2800 950
F 0 "#PWR030" H 2800 800 50  0001 C CNN
F 1 "+3V3" H 2800 1090 50  0000 C CNN
F 2 "" H 2800 950 50  0000 C CNN
F 3 "" H 2800 950 50  0000 C CNN
	1    2800 950 
	1    0    0    -1  
$EndComp
$Comp
L C C2
U 1 1
P 2600 1200
F 0 "C2" H 2625 1300 50  0000 L CNN
F 1 "22uF" H 2625 1100 50  0000 L CNN
F 2 "Capacitors_SMD:C_0603" H 2638 1050 50  0001 C CNN
F 3 "" H 2600 1200 50  0000 C CNN
	1    2600 1200
	1    0    0    -1  
$EndComp
$Comp
L GND #PWR031
U 1 1
P 2600 1450
F 0 "#PWR031" H 2600 1200 50  0001 C CNN
F 1 "GND" H 2600 1300 50  0000 C CNN
F 2 "" H 2600 1450 50  0000 C CNN
F 3 "" H 2600 1450 50  0000 C CNN
	1    2600 1450
	1    0    0    -1  
$EndComp
Wire Wire Line
	2400 950  2800 950 
Wire Wire Line
	2600 1050 2600 950 
Connection ~ 2600 950 
Wire Wire Line
	2600 1450 2600 1350
$Comp
L LM358 U2
U 1 1
P 3050 3700
F 0 "U2" H 3050 3900 50  0000 L CNN
F 1 "LM358" H 3050 3500 50  0000 L CNN
F 2 "Housings_SOIC:SOIC-8_3.9x4.9mm_Pitch1.27mm" H 3050 3700 50  0001 C CNN
F 3 "" H 3050 3700 50  0000 C CNN
	1    3050 3700
	1    0    0    -1  
$EndComp
$Comp
L R R8
U 1 1
P 3650 3700
F 0 "R8" V 3730 3700 50  0000 C CNN
F 1 "1k" V 3650 3700 50  0000 C CNN
F 2 "Resistors_SMD:R_0603" V 3580 3700 50  0001 C CNN
F 3 "" H 3650 3700 50  0000 C CNN
	1    3650 3700
	0    1    1    0   
$EndComp
$Comp
L R R10
U 1 1
P 4250 4850
F 0 "R10" V 4330 4850 50  0000 C CNN
F 1 "1k" V 4250 4850 50  0000 C CNN
F 2 "Resistors_SMD:R_0603" V 4180 4850 50  0001 C CNN
F 3 "" H 4250 4850 50  0000 C CNN
	1    4250 4850
	0    1    1    0   
$EndComp
$Comp
L LM358 U2
U 2 1
P 3650 4850
F 0 "U2" H 3650 5050 50  0000 L CNN
F 1 "LM358" H 3650 4650 50  0000 L CNN
F 2 "Housings_SOIC:SOIC-8_3.9x4.9mm_Pitch1.27mm" H 3650 4850 50  0001 C CNN
F 3 "" H 3650 4850 50  0000 C CNN
	2    3650 4850
	1    0    0    -1  
$EndComp
Text GLabel 3100 4750 0    39   Input ~ 0
RXD
Text GLabel 2500 3600 0    39   Input ~ 0
TXD
Wire Wire Line
	3350 4750 3100 4750
Wire Wire Line
	2750 3600 2500 3600
$Comp
L +3V3 #PWR032
U 1 1
P 2950 3300
F 0 "#PWR032" H 2950 3150 50  0001 C CNN
F 1 "+3V3" H 2950 3440 50  0000 C CNN
F 2 "" H 2950 3300 50  0000 C CNN
F 3 "" H 2950 3300 50  0000 C CNN
	1    2950 3300
	1    0    0    -1  
$EndComp
Wire Wire Line
	2950 3400 2950 3300
$Comp
L GND #PWR033
U 1 1
P 2950 4100
F 0 "#PWR033" H 2950 3850 50  0001 C CNN
F 1 "GND" H 2950 3950 50  0000 C CNN
F 2 "" H 2950 4100 50  0000 C CNN
F 3 "" H 2950 4100 50  0000 C CNN
	1    2950 4100
	1    0    0    -1  
$EndComp
Wire Wire Line
	2950 4000 2950 4100
$Comp
L +3V3 #PWR034
U 1 1
P 3550 4500
F 0 "#PWR034" H 3550 4350 50  0001 C CNN
F 1 "+3V3" H 3550 4640 50  0000 C CNN
F 2 "" H 3550 4500 50  0000 C CNN
F 3 "" H 3550 4500 50  0000 C CNN
	1    3550 4500
	1    0    0    -1  
$EndComp
$Comp
L GND #PWR035
U 1 1
P 3550 5250
F 0 "#PWR035" H 3550 5000 50  0001 C CNN
F 1 "GND" H 3550 5100 50  0000 C CNN
F 2 "" H 3550 5250 50  0000 C CNN
F 3 "" H 3550 5250 50  0000 C CNN
	1    3550 5250
	1    0    0    -1  
$EndComp
Wire Wire Line
	3550 4550 3550 4500
Wire Wire Line
	3550 5150 3550 5250
Wire Wire Line
	3950 4850 4100 4850
Wire Wire Line
	3350 3700 3500 3700
Wire Wire Line
	2750 3800 2550 3800
Wire Wire Line
	2550 3800 2550 4000
Wire Wire Line
	2550 4000 3450 4000
Wire Wire Line
	3450 4000 3450 3700
Connection ~ 3450 3700
Wire Wire Line
	4050 4850 4050 5550
Wire Wire Line
	3250 5550 3250 4950
Wire Wire Line
	3250 4950 3350 4950
Connection ~ 4050 4850
Wire Wire Line
	3550 5200 4800 5200
Connection ~ 3550 5200
Wire Wire Line
	4450 4850 4400 4850
Wire Wire Line
	3800 3700 3900 3700
Wire Wire Line
	2950 4050 4250 4050
Wire Wire Line
	4250 4050 4250 3700
Wire Wire Line
	4250 3700 4200 3700
Connection ~ 2950 4050
Text Notes 7350 4050 0    60   ~ 0
(Not Connected)
Text Notes 8600 2850 0    60   ~ 0
(Not Connected)
Text GLabel 10550 5100 2    39   Input ~ 0
IO0
Text GLabel 9800 5100 0    39   Input ~ 0
IO4
Text GLabel 10550 4900 2    39   Input ~ 0
IO5
Text GLabel 10550 5000 2    39   Input ~ 0
IO16
Text GLabel 9800 5000 0    39   Input ~ 0
IO17
Text GLabel 9800 4900 0    39   Input ~ 0
IO18
Text GLabel 10550 4800 2    39   Input ~ 0
IO19
Text GLabel 9800 4800 0    39   Input ~ 0
IO21
Text GLabel 10550 4700 2    39   Input ~ 0
IO22
Text GLabel 9800 5700 0    39   Input ~ 0
IO12
Text GLabel 10550 5700 2    39   Input ~ 0
IO14
Text GLabel 9800 5800 0    39   Input ~ 0
IO27
Text GLabel 10550 5800 2    39   Input ~ 0
IO26
Text GLabel 9800 5900 0    39   Input ~ 0
IO25
Text GLabel 10550 5900 2    39   Input ~ 0
IO33
Text GLabel 9800 6000 0    39   Input ~ 0
IO32
Text GLabel 10550 6000 2    39   Input ~ 0
IO35
Text GLabel 9800 6100 0    39   Input ~ 0
IO34
Text GLabel 10550 6100 2    39   Input ~ 0
SENSOR_VN
Text GLabel 9750 3200 0    39   Input ~ 0
SENSOR_VP
$Comp
L GND #PWR036
U 1 1
P 10600 3900
F 0 "#PWR036" H 10600 3650 50  0001 C CNN
F 1 "GND" H 10600 3750 50  0000 C CNN
F 2 "" H 10600 3900 50  0000 C CNN
F 3 "" H 10600 3900 50  0000 C CNN
	1    10600 3900
	0    -1   -1   0   
$EndComp
$Comp
L GND #PWR037
U 1 1
P 9750 3700
F 0 "#PWR037" H 9750 3450 50  0001 C CNN
F 1 "GND" H 9750 3550 50  0000 C CNN
F 2 "" H 9750 3700 50  0000 C CNN
F 3 "" H 9750 3700 50  0000 C CNN
	1    9750 3700
	0    1    1    0   
$EndComp
$Comp
L +5V #PWR038
U 1 1
P 1150 750
F 0 "#PWR038" H 1150 600 50  0001 C CNN
F 1 "+5V" H 1150 890 50  0000 C CNN
F 2 "" H 1150 750 50  0000 C CNN
F 3 "" H 1150 750 50  0000 C CNN
	1    1150 750 
	1    0    0    -1  
$EndComp
$Comp
L +5V #PWR039
U 1 1
P 5350 6700
F 0 "#PWR039" H 5350 6550 50  0001 C CNN
F 1 "+5V" H 5350 6840 50  0000 C CNN
F 2 "" H 5350 6700 50  0000 C CNN
F 3 "" H 5350 6700 50  0000 C CNN
	1    5350 6700
	1    0    0    -1  
$EndComp
$Comp
L +5V #PWR040
U 1 1
P 2300 2600
F 0 "#PWR040" H 2300 2450 50  0001 C CNN
F 1 "+5V" H 2300 2740 50  0000 C CNN
F 2 "" H 2300 2600 50  0000 C CNN
F 3 "" H 2300 2600 50  0000 C CNN
	1    2300 2600
	1    0    0    -1  
$EndComp
Wire Wire Line
	2300 2650 2300 2600
$Comp
L +5V #PWR041
U 1 1
P 10550 3500
F 0 "#PWR041" H 10550 3350 50  0001 C CNN
F 1 "+5V" H 10550 3640 50  0000 C CNN
F 2 "" H 10550 3500 50  0000 C CNN
F 3 "" H 10550 3500 50  0000 C CNN
	1    10550 3500
	0    1    1    0   
$EndComp
Wire Wire Line
	10550 3500 10400 3500
Wire Wire Line
	10600 3800 10400 3800
Wire Wire Line
	10600 3900 10400 3900
$Comp
L GND #PWR042
U 1 1
P 10600 3700
F 0 "#PWR042" H 10600 3450 50  0001 C CNN
F 1 "GND" H 10600 3550 50  0000 C CNN
F 2 "" H 10600 3700 50  0000 C CNN
F 3 "" H 10600 3700 50  0000 C CNN
	1    10600 3700
	0    -1   -1   0   
$EndComp
Wire Wire Line
	10600 3700 10400 3700
Wire Wire Line
	4750 4850 4800 4850
Wire Wire Line
	4800 4850 4800 5200
Wire Wire Line
	4050 5550 3250 5550
$Comp
L PWR_FLAG #FLG043
U 1 1
P 2300 2650
F 0 "#FLG043" H 2300 2745 50  0001 C CNN
F 1 "PWR_FLAG" H 2300 2830 50  0000 C CNN
F 2 "" H 2300 2650 50  0000 C CNN
F 3 "" H 2300 2650 50  0000 C CNN
	1    2300 2650
	-1   0    0    1   
$EndComp
Text GLabel 9800 5600 0    39   Input ~ 0
SD2
Text GLabel 10550 5500 2    39   Input ~ 0
SD3
Text GLabel 9800 5500 0    39   Input ~ 0
CMD
Text GLabel 10550 5400 2    39   Input ~ 0
CLK
Text GLabel 9800 5400 0    39   Input ~ 0
SD0
Text GLabel 10550 5300 2    39   Input ~ 0
SD1
Text GLabel 9800 5300 0    39   Input ~ 0
IO15
Text GLabel 10550 5200 2    39   Input ~ 0
IO2
NoConn ~ 5450 5600
NoConn ~ 5450 5700
NoConn ~ 6100 5200
Text GLabel 6250 6800 3    39   Input ~ 0
USB_SUSPEND
Wire Wire Line
	6250 6800 6250 6650
Text GLabel 10550 4000 2    39   Input ~ 0
USB_SUSPEND
Text Notes 1850 6900 0    60   ~ 0
MMBT2222A NPN transistors\nFarnell no: 177-3626
Wire Wire Line
	9900 3900 9750 3900
Wire Wire Line
	9900 3800 9750 3800
Wire Wire Line
	9750 3700 9900 3700
Wire Wire Line
	9600 3600 9900 3600
Wire Wire Line
	9600 3500 9900 3500
Wire Wire Line
	9900 3400 9750 3400
Wire Wire Line
	9800 5800 9900 5800
Wire Wire Line
	9900 5900 9800 5900
Wire Wire Line
	9800 6000 9900 6000
Wire Wire Line
	10400 5900 10550 5900
Wire Wire Line
	10550 5800 10400 5800
Wire Wire Line
	10400 5700 10550 5700
Wire Wire Line
	10400 5500 10550 5500
Wire Wire Line
	10550 5600 10400 5600
Wire Wire Line
	9900 5600 9800 5600
Wire Wire Line
	9900 5500 9800 5500
Wire Wire Line
	10550 5400 10400 5400
Wire Wire Line
	9900 5300 9800 5300
Wire Wire Line
	10550 5200 10400 5200
Wire Wire Line
	9900 5200 9800 5200
NoConn ~ 9900 4100
NoConn ~ 6500 6750
Wire Wire Line
	10550 5100 10400 5100
Wire Wire Line
	9900 5100 9800 5100
Wire Wire Line
	10550 5300 10400 5300
Wire Wire Line
	9900 5400 9800 5400
Wire Wire Line
	10550 5000 10400 5000
Wire Wire Line
	9900 5000 9800 5000
Wire Wire Line
	9900 4500 9750 4500
Wire Wire Line
	10550 4900 10400 4900
Wire Wire Line
	9900 4600 9750 4600
Wire Wire Line
	10550 4700 10400 4700
Wire Wire Line
	9800 4700 9900 4700
Wire Wire Line
	9900 4900 9800 4900
Wire Wire Line
	10400 6100 10550 6100
Wire Wire Line
	10650 4200 10400 4200
Wire Wire Line
	10400 4300 10650 4300
NoConn ~ 10400 3400
Wire Wire Line
	9900 4800 9800 4800
Wire Wire Line
	10550 4800 10400 4800
Wire Wire Line
	9900 6100 9800 6100
Wire Wire Line
	10400 6000 10550 6000
Wire Wire Line
	10550 4400 10400 4400
Wire Wire Line
	9900 4300 9750 4300
$Comp
L +5V #PWR044
U 1 1
P 10650 4200
F 0 "#PWR044" H 10650 4050 50  0001 C CNN
F 1 "+5V" H 10650 4340 50  0000 C CNN
F 2 "" H 10650 4200 50  0000 C CNN
F 3 "" H 10650 4200 50  0000 C CNN
	1    10650 4200
	0    1    1    0   
$EndComp
$Comp
L +5V #PWR045
U 1 1
P 9750 4200
F 0 "#PWR045" H 9750 4050 50  0001 C CNN
F 1 "+5V" H 9750 4340 50  0000 C CNN
F 2 "" H 9750 4200 50  0000 C CNN
F 3 "" H 9750 4200 50  0000 C CNN
	1    9750 4200
	0    -1   1    0   
$EndComp
$Comp
L +5V #PWR046
U 1 1
P 10650 4100
F 0 "#PWR046" H 10650 3950 50  0001 C CNN
F 1 "+5V" H 10650 4240 50  0000 C CNN
F 2 "" H 10650 4100 50  0000 C CNN
F 3 "" H 10650 4100 50  0000 C CNN
	1    10650 4100
	0    1    -1   0   
$EndComp
$Comp
L CONN_02X30 P2
U 1 1
P 10150 4650
F 0 "P2" H 10150 6200 50  0000 C CNN
F 1 "CONN_02X30" V 10150 4650 50  0000 C CNN
F 2 "hrs-fx8c:hrs-fx8c-60p-sv" H 10150 4150 50  0001 C CNN
F 3 "" H 10150 4150 50  0000 C CNN
	1    10150 4650
	1    0    0    -1  
$EndComp
Wire Wire Line
	9900 4200 9750 4200
Wire Wire Line
	10400 4100 10650 4100
$Comp
L GND #PWR047
U 1 1
P 9750 3900
F 0 "#PWR047" H 9750 3650 50  0001 C CNN
F 1 "GND" H 9750 3750 50  0000 C CNN
F 2 "" H 9750 3900 50  0000 C CNN
F 3 "" H 9750 3900 50  0000 C CNN
	1    9750 3900
	0    1    1    0   
$EndComp
$Comp
L GND #PWR048
U 1 1
P 10550 4500
F 0 "#PWR048" H 10550 4250 50  0001 C CNN
F 1 "GND" H 10550 4350 50  0000 C CNN
F 2 "" H 10550 4500 50  0000 C CNN
F 3 "" H 10550 4500 50  0000 C CNN
	1    10550 4500
	0    -1   -1   0   
$EndComp
$Comp
L GND #PWR049
U 1 1
P 10550 4600
F 0 "#PWR049" H 10550 4350 50  0001 C CNN
F 1 "GND" H 10550 4450 50  0000 C CNN
F 2 "" H 10550 4600 50  0000 C CNN
F 3 "" H 10550 4600 50  0000 C CNN
	1    10550 4600
	0    -1   -1   0   
$EndComp
Wire Wire Line
	10550 4600 10400 4600
Wire Wire Line
	10400 4500 10550 4500
NoConn ~ 9900 4400
Wire Wire Line
	9900 3200 9750 3200
Wire Wire Line
	9750 3300 9900 3300
Wire Wire Line
	10400 3200 10550 3200
$Comp
L +3V3 #PWR050
U 1 1
P 10550 3300
F 0 "#PWR050" H 10550 3150 50  0001 C CNN
F 1 "+3V3" H 10550 3440 50  0000 C CNN
F 2 "" H 10550 3300 50  0000 C CNN
F 3 "" H 10550 3300 50  0000 C CNN
	1    10550 3300
	0    1    1    0   
$EndComp
Wire Wire Line
	10550 3300 10400 3300
$Comp
L +3V3 #PWR051
U 1 1
P 9750 3400
F 0 "#PWR051" H 9750 3250 50  0001 C CNN
F 1 "+3V3" H 9750 3540 50  0000 C CNN
F 2 "" H 9750 3400 50  0000 C CNN
F 3 "" H 9750 3400 50  0000 C CNN
	1    9750 3400
	0    -1   -1   0   
$EndComp
$Comp
L +5V #PWR052
U 1 1
P 9600 3500
F 0 "#PWR052" H 9600 3350 50  0001 C CNN
F 1 "+5V" H 9600 3640 50  0000 C CNN
F 2 "" H 9600 3500 50  0000 C CNN
F 3 "" H 9600 3500 50  0000 C CNN
	1    9600 3500
	0    -1   -1   0   
$EndComp
$Comp
L +5V #PWR053
U 1 1
P 9600 3600
F 0 "#PWR053" H 9600 3450 50  0001 C CNN
F 1 "+5V" H 9600 3740 50  0000 C CNN
F 2 "" H 9600 3600 50  0000 C CNN
F 3 "" H 9600 3600 50  0000 C CNN
	1    9600 3600
	0    -1   -1   0   
$EndComp
NoConn ~ 10400 3600
NoConn ~ 9900 4000
Wire Wire Line
	10550 4000 10400 4000
Wire Wire Line
	9900 5700 9800 5700
NoConn ~ 10550 5600
$EndSCHEMATC
